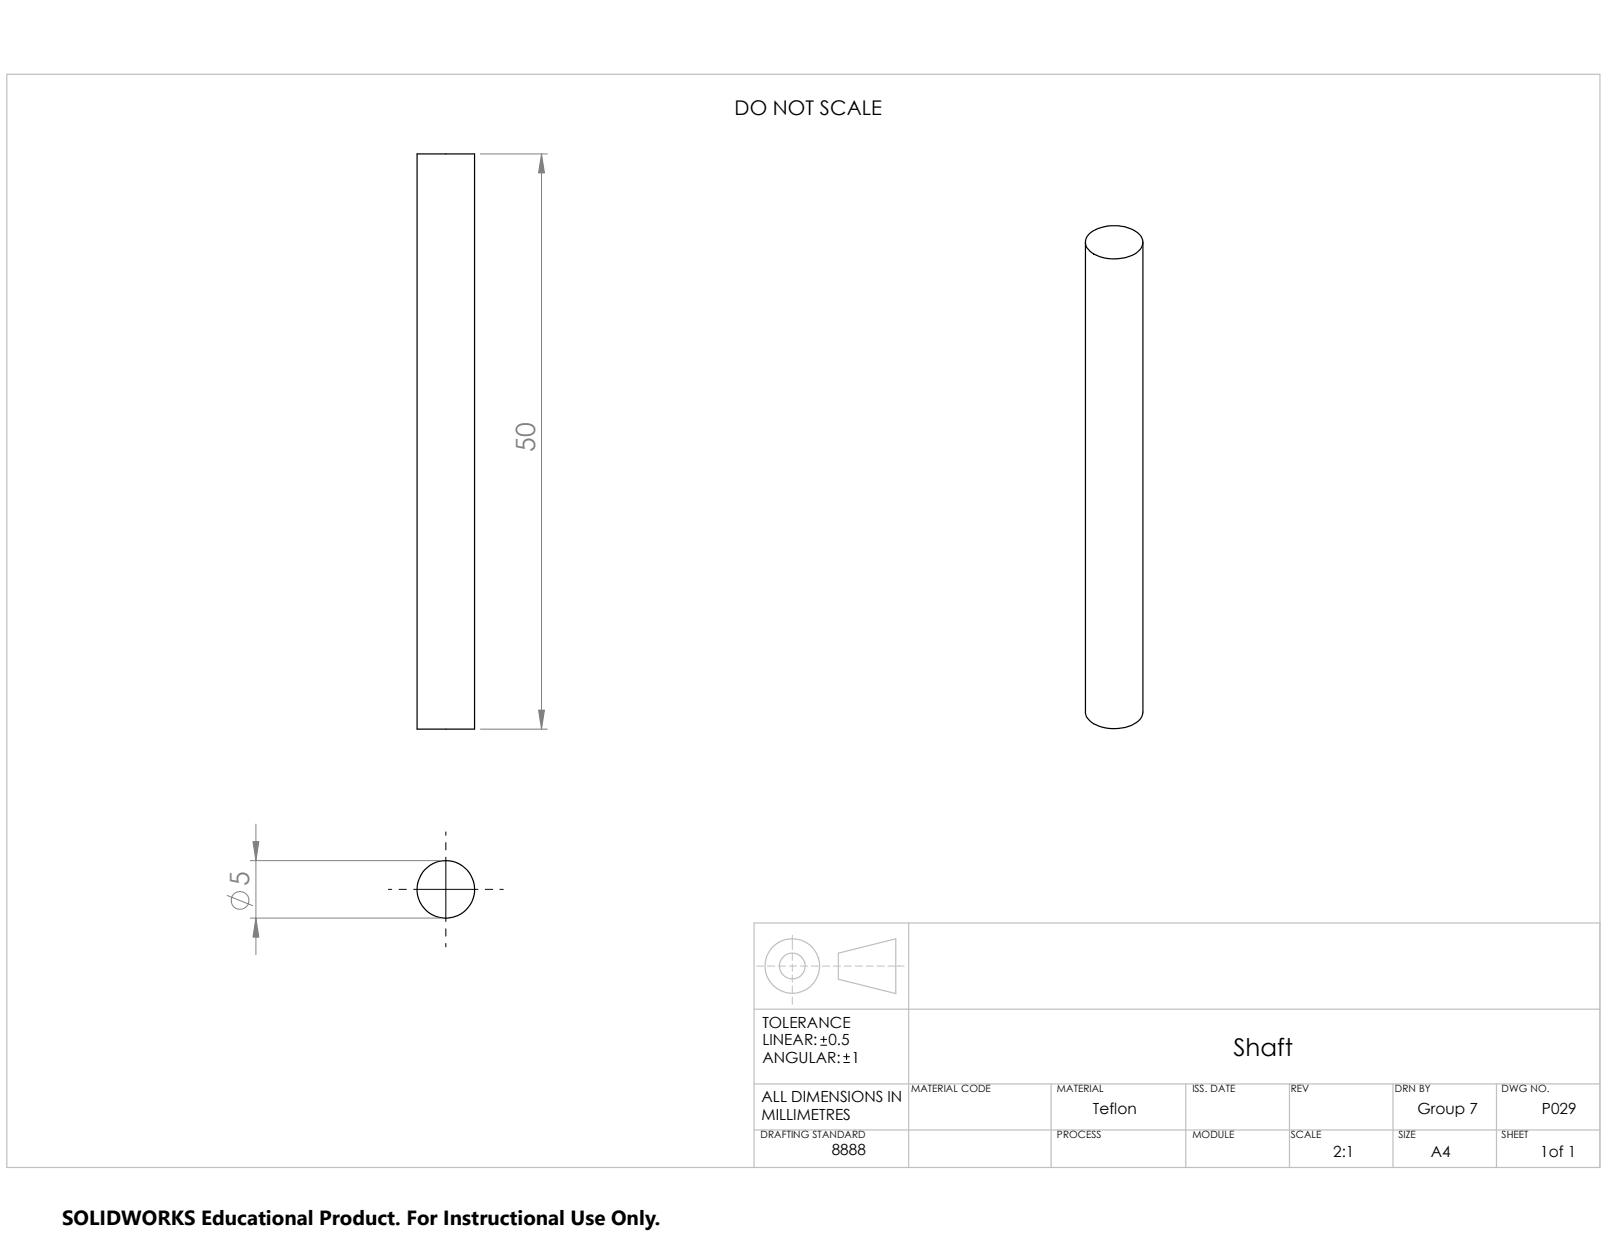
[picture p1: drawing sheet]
<svg xmlns="http://www.w3.org/2000/svg" width="279mm" height="216mm" viewBox="0 0 279 216" stroke-linecap="round" stroke-linejoin="round" font-family="sans-serif">
<g fill="none" stroke="#c0c0c0" stroke-width=".17">
<path d="M131.5 167.9h1.3M133.4 167.9h1.3M135.3 167.9h1.3M137.2 167.9h1.3M137.8 162.6v2.5M137.8 165.7v1.3M137.8 167.6v1.3M137.8 169.5v1.3M137.8 171.4v1.3M137.8 173.3v1.3M139.1 167.9h1.3M141.1 167.9h1.2"/>
<path d="M143 167.9h1.2M144.9 167.9h1.2M146.8 167.9h1.2M148.7 167.9h1.2M150.6 167.9h1.2M152.5 167.9h1.3M154.4 167.9h1.3M155.9 167.9h1.3M278.2 160.4v42.5h-147.1"/>
</g>
<g fill="none" stroke="#c0c0c0" stroke-width=".21">
<path d="M1.2 12.9h277v190h-277zM131.1 175.4h147.1M145.8 165.7l9.9-2.5v9.5l-9.9-2.5zM158 160.4v42.5M278.2 160.4h-147.1v42.5M131.1 196.4h147.1M131.1 188.4h147.1M182.8 188.4v14.5M206.2 188.4v14.5M224.2 188.4v14.5M242.2 188.4v14.5M260.2 188.4v14.5"/>
<circle cx="137.7" cy="167.9" r="4.7"/>
<circle cx="137.8" cy="167.9" r="2.25"/>
</g>
<g fill="none" stroke="#000" stroke-width=".21">
<path d="M72.5 26.8h10v99.9h-10zM188.7 42.1v81.7a2.99 2.99 0 0 0 2.4 2.4 7.6 7.6 0 0 0 6.8-.9 2.19 2.19 0 0 0 .8-1.5v-81.7M189.4 40.7a7.2 7.2 0 0 1 8.7 .1 2.03 2.03 0 0 1-.5 3.2 7.4 7.4 0 0 1-8.2-.4 1.89 1.89 0 0 1 0-2.9z"/>
<circle cx="77.5" cy="154.6" r="5"/>
</g>
<g fill="none" stroke="#000" stroke-width=".17">
<path d="M67.5 154.6h.6M69.4 154.6h1.3M71.9 154.6h11.2M77.5 144.6v.6M77.5 146.5v1.2M77.5 149v11.2M84.4 154.6h1.2M86.9 154.6h.6M77.5 161.5v1.2M77.5 164v.6M142.7 181.7h1M142.7 180.7h1"/>
<path d="M143.2 180.2v1M146.7 184.7h1M146.7 183.7h1M147.2 183.2v1"/>
</g>
<g fill="none" stroke="#808080" stroke-width=".17">
<path d="M83.5 26.8h11.7M94.1 26.8v99.9M83.5 126.7h11.7M39.5 155.7l4.4 1.7M43.5 149.6h33M43.5 159.6h33M44.5 143.3v22.6"/>
<circle cx="41.7" cy="156.5" r="1.56"/>
</g>
<g fill="#808080" stroke="#808080" stroke-width=".17">
<path d="M93.6 123.4h1.1l-.6 3.3z"/>
<path d="M94.1 26.8l.6 3.3h-1.1z"/>
<path d="M44 146.3h1l-.5 3.3z"/>
<path d="M44.5 159.6l.5 3.3h-1z"/>
</g>
<path d="M10.8 209.2h104.1v6.7h-104.1z" fill="#fff"/>
<g font-size="4.6" fill="#808080">
<text x="93" y="78.5" transform="rotate(-90 93 78.5)">50</text>
<text x="43.3" y="154.1" transform="rotate(-90 43.3 154.1)">5</text>
</g>
<text font-size="4.2" x="214.5" y="183.6">Shaft</text>
<text font-size="3.6" x="10.8" y="213">SOLIDWORKS Educational Product. For Instructional Use Only.</text>
<text font-size="3.5" x="127.7" y="20">DO NOT SCALE</text>
<g font-size="2.7">
<text x="132.5" y="178.7">TOLERANCE</text>
<text x="132.5" y="181.7">LINEAR:</text>
<text x="132.5" y="184.7">ANGULAR:</text>
<text x="144" y="181.7">0.5</text>
<text x="148" y="184.7">1</text>
<text x="132.4" y="191.6">ALL DIMENSIONS IN</text>
<text x="132.4" y="194.6">MILLIMETRES</text>
<text x="190" y="193.7">Teflon</text>
<text x="246.5" y="193.7">Group 7</text>
<text x="268.1" y="193.7">P029</text>
<text x="144.6" y="200.8">8888</text>
<text x="231.8" y="201.2">2:1</text>
<text x="248.8" y="201.2">A4</text>
<text x="267.8" y="201.2">1of 1</text>
</g>
<g font-size="1.7">
<text x="158.4" y="189.9">MATERIAL CODE</text>
<text x="183.8" y="189.9">MATERIAL</text>
<text x="207.3" y="189.9">ISS. DATE</text>
<text x="224.4" y="189.9">REV</text>
<text x="242.5" y="189.9">DRN BY</text>
<text x="261.1" y="189.9">DWG NO.</text>
<text x="132.2" y="197.9">DRAFTING STANDARD</text>
<text x="183.8" y="197.7">PROCESS</text>
<text x="207.3" y="197.9">MODULE</text>
<text x="224.4" y="197.9">SCALE</text>
<text x="243.1" y="197.9">SIZE</text>
<text x="261.1" y="197.9">SHEET</text>
</g>
</svg>
